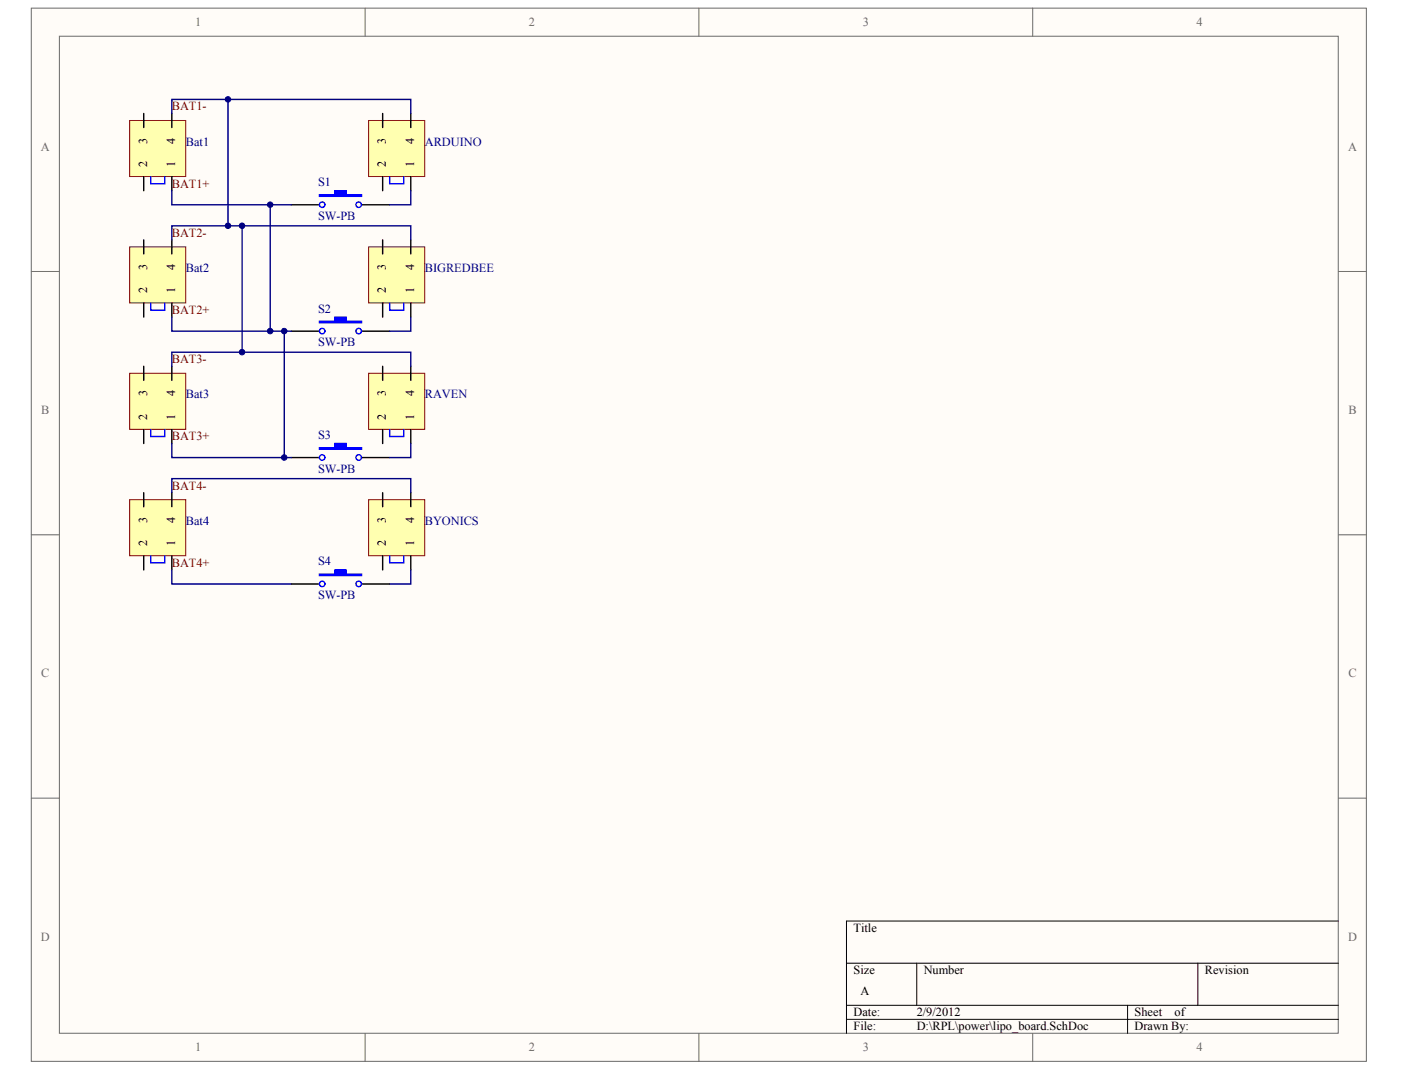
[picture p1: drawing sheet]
<svg xmlns="http://www.w3.org/2000/svg" width="273mm" height="209mm" viewBox="0 0 273 209" stroke-linecap="round" stroke-linejoin="round" font-family="sans-serif">
<g fill="#fffcf8" stroke="#696969" stroke-width=".19">
<path d="M6.1 1.6h260.2v205.3h-260.2z"/>
<path d="M11.6 7.1h249.2v194.3h-249.2z"/>
</g>
<path d="M71.2 1.6v5.5M136.2 1.6v5.5M201.3 1.6v5.5M6.1 52.9h5.5M260.8 52.9h5.5M6.1 104.3h5.5M260.8 104.3h5.5M6.1 155.6h5.5M260.8 155.6h5.5M71.2 201.5v5.5M136.2 201.5v5.5M201.3 201.5v5.5" fill="none" stroke="#696969" stroke-width=".19"/>
<path d="M260.8 179.6h-95.8v21.9M165 187.8h95.8M165 196h95.8M165 198.7h95.8M178.7 187.8v8.2M219.8 196v5.5M233.5 187.8v8.2" fill="none" stroke="#000" stroke-width=".19"/>
<path d="M56.8 39.9h5.5M70.5 39.9h5.4M56.8 64.6h5.5M70.5 64.6h5.4M56.8 89.2h5.5M70.5 89.2h5.4M56.8 113.9h5.5M70.5 113.9h5.4" fill="none" stroke="#000" stroke-width=".27"/>
<g fill="#00f" stroke="#00f" stroke-width=".27">
<path d="M62.3 38h3v-.8h2.2v.8h3v.3h-8.2z" fill-rule="evenodd"/>
<path d="M62.3 62.6h3v-.8h2.2v.8h3v.3h-8.2z" fill-rule="evenodd"/>
<path d="M62.3 87.3h3v-.8h2.2v.8h3v.3h-8.2z" fill-rule="evenodd"/>
<path d="M62.3 111.9h3v-.8h2.2v.8h3v.3h-8.2z" fill-rule="evenodd"/>
</g>
<g fill="none" stroke="#00f" stroke-width=".27">
<circle cx="62.8" cy="39.9" r=".53"/>
<circle cx="69.9" cy="39.9" r=".53"/>
<circle cx="62.8" cy="64.6" r=".53"/>
<circle cx="69.9" cy="64.6" r=".53"/>
<circle cx="62.8" cy="89.2" r=".53"/>
<circle cx="69.9" cy="89.2" r=".53"/>
<circle cx="62.8" cy="113.8" r=".53"/>
<circle cx="69.9" cy="113.8" r=".53"/>
</g>
<path d="M25.3 23.5h10.9v10.9h-10.9z" fill="#ffffb0" stroke="#800000" stroke-width=".19"/>
<path d="M28 22.1v2.8M28 34.4v2.8M33.5 22.1v2.8M33.5 34.4v2.8" fill="none" stroke="#000" stroke-width=".27"/>
<path d="M29.4 34.4v1.4h2.7v-1.4" fill="none" stroke="#0719ff" stroke-width=".27"/>
<path d="M25.3 48.1h10.9v11h-10.9z" fill="#ffffb0" stroke="#800000" stroke-width=".19"/>
<path d="M28 46.8v2.7M28 59.1v2.7M33.5 46.8v2.7M33.5 59.1v2.7" fill="none" stroke="#000" stroke-width=".27"/>
<path d="M29.4 59.1v1.4h2.7v-1.4" fill="none" stroke="#0719ff" stroke-width=".27"/>
<path d="M25.3 72.8h10.9v10.9h-10.9z" fill="#ffffb0" stroke="#800000" stroke-width=".19"/>
<path d="M28 71.4v2.7M33.5 71.4v2.7M28 83.7v2.8M33.5 83.7v2.8" fill="none" stroke="#000" stroke-width=".27"/>
<path d="M29.4 83.7v1.4h2.7v-1.4" fill="none" stroke="#0719ff" stroke-width=".27"/>
<path d="M25.3 97.4h10.9v11h-10.9z" fill="#ffffb0" stroke="#800000" stroke-width=".19"/>
<path d="M28 96.1v2.7M33.5 96.1v2.7M28 108.4v2.7M33.5 108.4v2.7" fill="none" stroke="#000" stroke-width=".27"/>
<path d="M29.4 108.4v1.3h2.7v-1.3" fill="none" stroke="#0719ff" stroke-width=".27"/>
<path d="M71.8 23.5h11v10.9h-11z" fill="#ffffb0" stroke="#800000" stroke-width=".19"/>
<path d="M74.6 22.1v2.8M74.6 34.4v2.8M80.1 22.1v2.8M80.1 34.4v2.8" fill="none" stroke="#000" stroke-width=".27"/>
<path d="M75.9 34.4v1.4h2.8v-1.4" fill="none" stroke="#0719ff" stroke-width=".27"/>
<path d="M71.8 48.1h11v11h-11z" fill="#ffffb0" stroke="#800000" stroke-width=".19"/>
<path d="M74.6 46.8v2.7M74.6 59.1v2.7M80.1 46.8v2.7M80.1 59.1v2.7" fill="none" stroke="#000" stroke-width=".27"/>
<path d="M75.9 59.1v1.4h2.8v-1.4" fill="none" stroke="#0719ff" stroke-width=".27"/>
<path d="M71.8 72.8h11v10.9h-11z" fill="#ffffb0" stroke="#800000" stroke-width=".19"/>
<path d="M74.6 71.4v2.7M80.1 71.4v2.7M74.6 83.7v2.8M80.1 83.7v2.8" fill="none" stroke="#000" stroke-width=".27"/>
<path d="M75.9 83.7v1.4h2.8v-1.4" fill="none" stroke="#0719ff" stroke-width=".27"/>
<path d="M71.8 97.4h11v11h-11z" fill="#ffffb0" stroke="#800000" stroke-width=".19"/>
<path d="M74.6 96.1v2.7M80.1 96.1v2.7M74.6 108.4v2.7M80.1 108.4v2.7" fill="none" stroke="#000" stroke-width=".27"/>
<path d="M75.9 108.4v1.3h2.8v-1.3" fill="none" stroke="#0719ff" stroke-width=".27"/>
<g fill="none" stroke="#000080" stroke-width=".27">
<path d="M44.4 19.4v24.6M33.5 37.2v2.7h23.3M33.5 22.1v-2.7h46.6v2.7M52.7 39.9v24.7M80.1 37.2v2.7h-4.2M33.5 46.8v-2.8h46.6v2.8M47.2 44v24.7M33.5 61.8v2.8h23.3M33.5 71.4v-2.7h46.6v2.7M55.4 64.6v24.6M80.1 61.8v2.8h-4.2M33.5 86.5v2.7h23.3"/>
<path d="M33.5 96.1v-2.8h46.6v2.8M80.1 86.5v2.7h-4.2M33.5 111.1v2.8h23.3M80.1 111.1v2.8h-4.2"/>
</g>
<g fill="#000080" stroke="#000080" stroke-width=".19">
<circle cx="44.4" cy="44" r=".53"/>
<circle cx="44.4" cy="19.4" r=".53"/>
<circle cx="47.2" cy="68.7" r=".53"/>
<circle cx="47.2" cy="44" r=".53"/>
<circle cx="52.7" cy="64.6" r=".53"/>
<circle cx="52.7" cy="39.9" r=".53"/>
<circle cx="55.4" cy="89.2" r=".53"/>
<circle cx="55.4" cy="64.6" r=".53"/>
</g>
<g font-size="2.4" fill="#696969">
<text x="38" y="5.1">1</text>
<text x="103.1" y="5.1">2</text>
<text x="168.2" y="5.1">3</text>
<text x="233.2" y="5.1">4</text>
<text x="8" y="29.4">A</text>
<text x="262.7" y="29.4">A</text>
<text x="8" y="80.7">B</text>
<text x="262.8" y="80.7">B</text>
<text x="8" y="132.1">C</text>
<text x="262.8" y="132.1">C</text>
<text x="8" y="183.4">D</text>
<text x="262.7" y="183.4">D</text>
<text x="38" y="205">1</text>
<text x="103.1" y="205">2</text>
<text x="168.2" y="205">3</text>
<text x="233.2" y="205">4</text>
</g>
<g font-size="2.4" fill="#800000">
<text x="33.5" y="21.5">BAT1-</text>
<text x="33.5" y="36.6">BAT1+</text>
<text x="33.5" y="46.2">BAT2-</text>
<text x="33.5" y="61.2">BAT2+</text>
<text x="33.5" y="70.8">BAT3-</text>
<text x="33.5" y="85.9">BAT3+</text>
<text x="33.5" y="95.5">BAT4-</text>
<text x="33.5" y="110.5">BAT4+</text>
</g>
<g font-size="2.4">
<text x="28.7" y="28" transform="rotate(-90 28.7 28)">3</text>
<text x="34.1" y="28" transform="rotate(-90 34.1 28)">4</text>
<text x="75.2" y="28" transform="rotate(-90 75.2 28)">3</text>
<text x="80.7" y="28" transform="rotate(-90 80.7 28)">4</text>
<text x="28.7" y="32.5" transform="rotate(-90 28.7 32.5)">2</text>
<text x="34.1" y="32.5" transform="rotate(-90 34.1 32.5)">1</text>
<text x="75.2" y="32.5" transform="rotate(-90 75.2 32.5)">2</text>
<text x="80.7" y="32.5" transform="rotate(-90 80.7 32.5)">1</text>
<text x="28.7" y="52.7" transform="rotate(-90 28.7 52.7)">3</text>
<text x="34.1" y="52.7" transform="rotate(-90 34.1 52.7)">4</text>
<text x="75.2" y="52.7" transform="rotate(-90 75.2 52.7)">3</text>
<text x="80.7" y="52.7" transform="rotate(-90 80.7 52.7)">4</text>
<text x="28.7" y="57.2" transform="rotate(-90 28.7 57.2)">2</text>
<text x="34.1" y="57.2" transform="rotate(-90 34.1 57.2)">1</text>
<text x="75.2" y="57.2" transform="rotate(-90 75.2 57.2)">2</text>
<text x="80.7" y="57.2" transform="rotate(-90 80.7 57.2)">1</text>
<text x="28.7" y="77.3" transform="rotate(-90 28.7 77.3)">3</text>
<text x="34.1" y="77.3" transform="rotate(-90 34.1 77.3)">4</text>
<text x="75.2" y="77.3" transform="rotate(-90 75.2 77.3)">3</text>
<text x="80.7" y="77.3" transform="rotate(-90 80.7 77.3)">4</text>
<text x="28.7" y="81.8" transform="rotate(-90 28.7 81.8)">2</text>
<text x="34.1" y="81.8" transform="rotate(-90 34.1 81.8)">1</text>
<text x="75.2" y="81.8" transform="rotate(-90 75.2 81.8)">2</text>
<text x="80.7" y="81.8" transform="rotate(-90 80.7 81.8)">1</text>
<text x="28.7" y="101.9" transform="rotate(-90 28.7 101.9)">3</text>
<text x="34.1" y="101.9" transform="rotate(-90 34.1 101.9)">4</text>
<text x="75.2" y="101.9" transform="rotate(-90 75.2 101.9)">3</text>
<text x="80.7" y="101.9" transform="rotate(-90 80.7 101.9)">4</text>
<text x="28.7" y="106.5" transform="rotate(-90 28.7 106.5)">2</text>
<text x="34.1" y="106.5" transform="rotate(-90 34.1 106.5)">1</text>
<text x="75.2" y="106.5" transform="rotate(-90 75.2 106.5)">2</text>
<text x="80.7" y="106.5" transform="rotate(-90 80.7 106.5)">1</text>
<text x="166.3" y="181.7">Title</text>
<text x="166.3" y="189.9">Size</text>
<text x="180" y="189.9">Number</text>
<text x="234.8" y="189.9">Revision</text>
<text x="167.7" y="194">A</text>
<text x="166.3" y="198.1">Date:</text>
<text x="166.3" y="200.9">File:</text>
<text x="178.7" y="198.1">2/9/2012</text>
<text x="178.7" y="200.9">D:\RPL\power\lipo_board.SchDoc</text>
<text x="221.1" y="198.1">Sheet</text>
<text x="221.1" y="200.9">Drawn By:</text>
<text x="228.9" y="198.1">of</text>
</g>
<g font-size="2.4" fill="#000080">
<text x="36.2" y="28.4">Bat1</text>
<text x="82.8" y="28.4">ARDUINO</text>
<text x="62" y="36.3">S1</text>
<text x="62" y="42.9">SW-PB</text>
<text x="36.2" y="53">Bat2</text>
<text x="82.8" y="53">BIGREDBEE</text>
<text x="62" y="61">S2</text>
<text x="62" y="67.5">SW-PB</text>
<text x="36.2" y="77.7">Bat3</text>
<text x="82.8" y="77.7">RAVEN</text>
<text x="62" y="85.6">S3</text>
<text x="62" y="92.2">SW-PB</text>
<text x="36.2" y="102.3">Bat4</text>
<text x="82.8" y="102.3">BYONICS</text>
<text x="62" y="110.3">S4</text>
<text x="62" y="116.8">SW-PB</text>
</g>
</svg>
